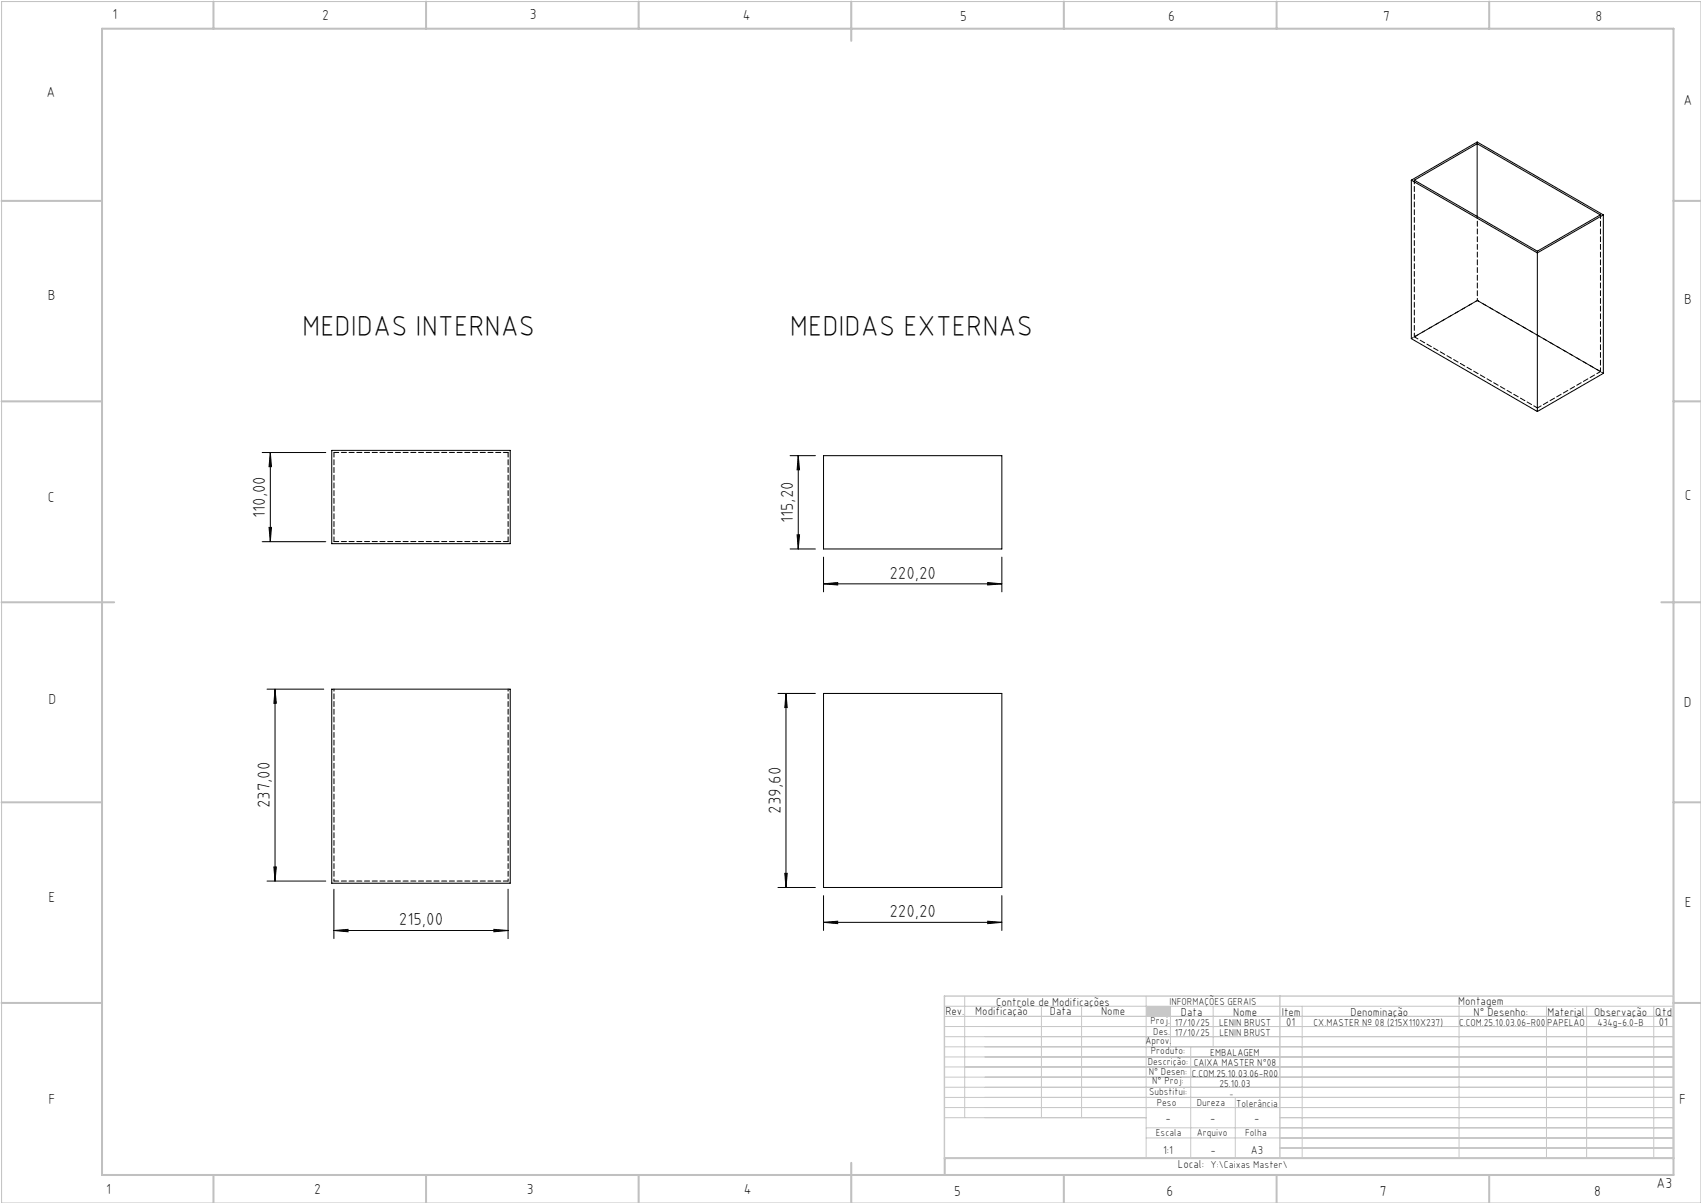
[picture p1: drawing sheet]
<svg xmlns="http://www.w3.org/2000/svg" width="420mm" height="297mm" viewBox="0 0 420 297" stroke-linecap="round" stroke-linejoin="round" font-family="sans-serif">
<path d="M.4 .4h419.6v296.6h-419.6z" fill="none" stroke="#c0c0c0" stroke-width=".25"/>
<g fill="none" stroke="#c0c0c0" stroke-width=".5">
<path d="M25.2 7.1h388v283h-388zM52.7 .4v6.7M105.2 .4v6.7M157.7 .4v6.7M210.2 .4v9.7M262.7 .4v6.7M315.2 .4v6.7M367.7 .4v6.7M.4 49.6h24.8M413.2 49.6h6.8M.4 99.1h24.8M413.2 99.1h6.8"/>
<path d="M.4 148.7h27.8M410.2 148.7h9.8M.4 198.1h24.8M413.2 198.1h6.8M.4 247.6h24.8M413.2 247.6h6.8M52.7 290.1v6.9M105.2 290.1v6.9M157.7 290.1v6.9M210.2 287.1v9.9M262.7 290.1v6.9M315.2 290.1v6.9"/>
<path d="M367.7 290.1v6.9M413.2 285.9h-179.9v4.2"/>
</g>
<g fill="none" stroke="#c3c8d2" stroke-width=".25">
<path d="M233.2 250.9h180M233.2 248.4h180M233.2 253.4h180M233.2 255.9h180M233.2 258.4h180M238.2 245.9v30M257.1 248.4v27.5M267.1 248.4v27.5M283 245.9v40M289 248.4v10M294 258.4v27.5M299.5 248.4v10"/>
<path d="M321.5 248.4v37.5M360.3 248.4v37.5M381.8 248.4v37.5M391.8 248.4v37.5M408.3 248.4v37.5M233.2 260.9h180M233.2 263.4h180M233.2 265.9h180M233.2 268.4h180M233.2 270.9h180M233.2 273.4h180M233.2 275.9h49.8"/>
<path d="M283 278.4h130.2M305 270.9v15M316 275.9h97.2M283 280.9h130.2M316 283.4h97.2"/>
</g>
<path d="M233.2 245.9h180v40h-180zM316 245.9v40" fill="none" stroke="#c3c8d2" stroke-width=".35"/>
<path d="M283 248.4h6v2.5h-6z" fill-rule="evenodd" fill="#c3c8d2"/>
<g fill="none" stroke="#000" stroke-width=".25">
<path d="M364.7 35.5v17.9M348.5 44.5v39.1l31.1 18M348.5 44.5l31.1 17.9M348.5 44.5l16.2-9.4 31.2 18M349.2 44.5l15.5-9 30.4 17.6-15.5 8.9zM395.9 53.1l-16.3 9.3M395.9 53.1v39.1l-16.3 9.4M379.6 62.4v39.2M64.7 111.7h15.7M66.7 111.7l.3 3.5h-.6zM66.7 111.7v22M81.9 111.2h44.1v23h-44.1z"/>
<path d="M195.1 112.5h6.2M197.1 112.5l.3 3.5h-.6zM197.1 112.5v23M203.3 112.5h44.1v23h-44.1zM64.7 133.7h15.7M66.4 130.2h.6l-.3 3.5zM195.1 135.5h6.2M196.8 132h.6l-.3 3.5zM203.3 137.5v8.6M247.4 137.5v8.6M203.3 144.1l3.5-.3v.6zM203.3 144.1h44.1"/>
<path d="M243.9 143.8l3.5 .3-3.5 .3zM65.9 170.1h14M67.9 170.1l.3 3.5h-.6zM67.9 170.1v47.4M81.9 170.1h44.1v47.9h-44.1zM192.1 171.2h9.2M194.1 171.2l.3 3.5h-.6zM194.1 171.2v47.9M203.3 171.2h44.1v47.9h-44.1zM65.9 217.5h14.5M67.6 214h.6l-.3 3.5zM82.4 219.5v12.2"/>
<path d="M125.4 219.5v12.2M192.1 219.1h9.2M193.8 215.6h.6l-.3 3.5zM82.4 229.7l3.5-.3v.6zM82.4 229.7h43M122 229.4l3.4 .3-3.4 .3zM203.3 227.7l3.5-.3v.6zM203.3 221.1v8.6M203.3 227.7h44.1M243.9 227.4l3.5 .3-3.5 .3zM247.4 221.1v8.6"/>
</g>
<g fill="#000">
<path d="M66.4 130.2h.6l-.3 3.5zM66.7 111.7l.3 3.5h-.6zM196.8 132h.6l-.3 3.5zM197.1 112.5l.3 3.5h-.6z"/>
<path d="M243.9 143.8l3.5 .3-3.5 .3zM203.3 144.1l3.5-.3v.6z"/>
<path d="M67.9 170.1l.3 3.5h-.6zM67.6 214h.6l-.3 3.5zM194.1 171.2l.3 3.5h-.6zM193.8 215.6h.6l-.3 3.5z"/>
<path d="M82.4 229.7l3.5-.3v.6zM122 229.4l3.4 .3-3.4 .3zM203.3 227.7l3.5-.3v.6zM243.9 227.4l3.5 .3-3.5 .3z"/>
</g>
<path d="M364.8 53.4v20.8M82.5 170.1v47.4M125.5 170.1v47.4" fill="none" stroke="#000" stroke-width=".25" stroke-dasharray="1.3 .6" stroke-dashoffset=".7"/>
<path d="M82.5 111.7h43M125.5 111.7v22M82.5 133.7v-22M125.5 133.7h-43M82.5 217.5h43" fill="none" stroke="#000" stroke-width=".25" stroke-dasharray="1.3 .6" stroke-dashoffset=".1"/>
<path d="M364.8 35.1v.4M364.8 74.2h.1M379.6 62v.4" fill="none" stroke="#000" stroke-width=".25" stroke-dasharray="1.3 .6"/>
<path d="M364.8 74.2l-15.6 9M349.2 83.2l30.4 17.5M395.2 91.7l-30.4-17.5M379.6 100.7l15.6-9" fill="none" stroke="#000" stroke-width=".25" stroke-dasharray="1.3 .6" stroke-dashoffset=".2"/>
<path d="M349.2 44.5v38.7M395.2 53v38.7" fill="none" stroke="#000" stroke-width=".25" stroke-dasharray="1.3 .6" stroke-dashoffset=".3"/>
<path d="M364.8 74.2l-16.3 9.4M395.9 92.2l-31.1-18" fill="none" stroke="#000" stroke-width=".25" stroke-dasharray="1.3 .6" stroke-dashoffset=".8"/>
<g font-size="7.1">
<text x="74.6" y="82.9">MEDIDAS INTERNAS</text>
<text x="195" y="82.9">MEDIDAS EXTERNAS</text>
</g>
<g font-size="4.3">
<text x="65.5" y="127.9" transform="rotate(-90 65.5 127.9)">110,00</text>
<text x="195.8" y="129.2" transform="rotate(-90 195.8 129.2)">115,20</text>
<text x="219.6" y="142.8">220,20</text>
<text x="66.7" y="199.6" transform="rotate(-90 66.7 199.6)">237,00</text>
<text x="192.8" y="200.9" transform="rotate(-90 192.8 200.9)">239,60</text>
<text x="219.6" y="226.4">220,20</text>
<text x="98.5" y="228.4">215,00</text>
</g>
<g font-size="3.6">
<text x="27.8" y="4.8">1</text>
<text x="79.5" y="4.9">2</text>
<text x="130.8" y="4.8">3</text>
<text x="183.4" y="4.9">4</text>
<text x="237.1" y="5.1">5</text>
<text x="288.4" y="5.2">6</text>
<text x="341.5" y="5.1">7</text>
<text x="394" y="5.2">8</text>
<text x="11.5" y="24">A</text>
<text x="415.7" y="25.8">A</text>
<text x="11.8" y="74.1">B</text>
<text x="415.8" y="75.1">B</text>
<text x="11.8" y="124">C</text>
<text x="416" y="123.5">C</text>
<text x="12" y="173.7">D</text>
<text x="415.8" y="174.7">D</text>
<text x="12" y="222.6">E</text>
<text x="416" y="223.9">E</text>
<text x="12" y="272.6">F</text>
<text x="414.6" y="272.6">F</text>
<text x="409" y="293.3">A3</text>
<text x="26.2" y="294.8">1</text>
<text x="77.6" y="294.8">2</text>
<text x="130.1" y="294.8">3</text>
<text x="183.7" y="294.7">4</text>
<text x="235.6" y="295.2">5</text>
<text x="288" y="295.2">6</text>
<text x="340.7" y="295.2">7</text>
<text x="393.6" y="295.2">8</text>
</g>
<g font-size="2.9">
<text x="240.8" y="250.6">Modificação</text>
<text x="259.2" y="250.6">Data</text>
<text x="271.9" y="250.6">Nome</text>
<text x="290.9" y="288.4">Local:</text>
</g>
<g font-size="2.8">
<text x="233.4" y="250.6">Rev.</text>
<text x="246" y="248.4">Controle de Modificações</text>
<text x="291.6" y="250.8">Data</text>
<text x="304.5" y="250.8">Nome</text>
<text x="316.5" y="250.9">Item</text>
<text x="333.5" y="250.9">Denominação</text>
<text x="360.1" y="248.2">Montagem</text>
<text x="363.9" y="250.8">N° Desenho:</text>
<text x="382.1" y="250.8">Material</text>
<text x="393.6" y="250.8">Observação</text>
<text x="408.7" y="250.9">Qtd</text>
<text x="317.6" y="253.3">01</text>
<text x="409.6" y="253.3">01</text>
<text x="287.7" y="276.9">-</text>
<text x="298.8" y="276.9">-</text>
<text x="309.7" y="276.9">-</text>
<text x="287.2" y="284.8">1:1</text>
<text x="298.9" y="284.8">-</text>
<text x="308.8" y="284.8">A3</text>
</g>
<g font-size="2.5">
<text x="288.7" y="248.2">INFORMAÇÕES GERAIS</text>
<text x="282.8" y="257.8">Aprov.</text>
<text x="284.1" y="252.9">Proj.</text>
<text x="284.8" y="255.4">Des.</text>
<text x="290.1" y="255.8">17/10/25</text>
<text x="290.1" y="253.3">17/10/25</text>
<text x="301" y="253.3">LENIN BRUST</text>
<text x="301.1" y="255.8">LENIN BRUST</text>
<text x="324.3" y="253.3">CX.MASTER Nº 08 (215X110X237)</text>
<text x="360.3" y="253.3">C.COM.25.10.03.06-R00</text>
<text x="382" y="253.3">PAPELÃO</text>
<text x="394.4" y="253.3">434g-6.0-B</text>
<text x="283.4" y="262.9">Descrição:</text>
<text x="284.2" y="260.3">Produto:</text>
<text x="294.7" y="263.3">CAIXA MASTER N°08</text>
<text x="298.8" y="260.7">EMBALAGEM</text>
<text x="283.7" y="265.4">N° Desen:</text>
<text x="284.5" y="267.7">N° Proj:</text>
<text x="294.3" y="265.9">C.COM.25.10.03.06-R00</text>
<text x="301.1" y="268.3">25.10.03</text>
<text x="283.7" y="270.4">Substitui:</text>
<text x="285.6" y="273">Peso</text>
<text x="295.5" y="273">Dureza</text>
<text x="305.2" y="273.3">Tolerância</text>
<text x="285.4" y="280.4">Escala</text>
<text x="295.5" y="280.4">Arquivo</text>
<text x="307.5" y="280.4">Folha</text>
<text x="298.9" y="288.4">Y:\Caixas Master\</text>
</g>
<text font-size="2.1" x="303.5" y="270.9">-</text>
</svg>
